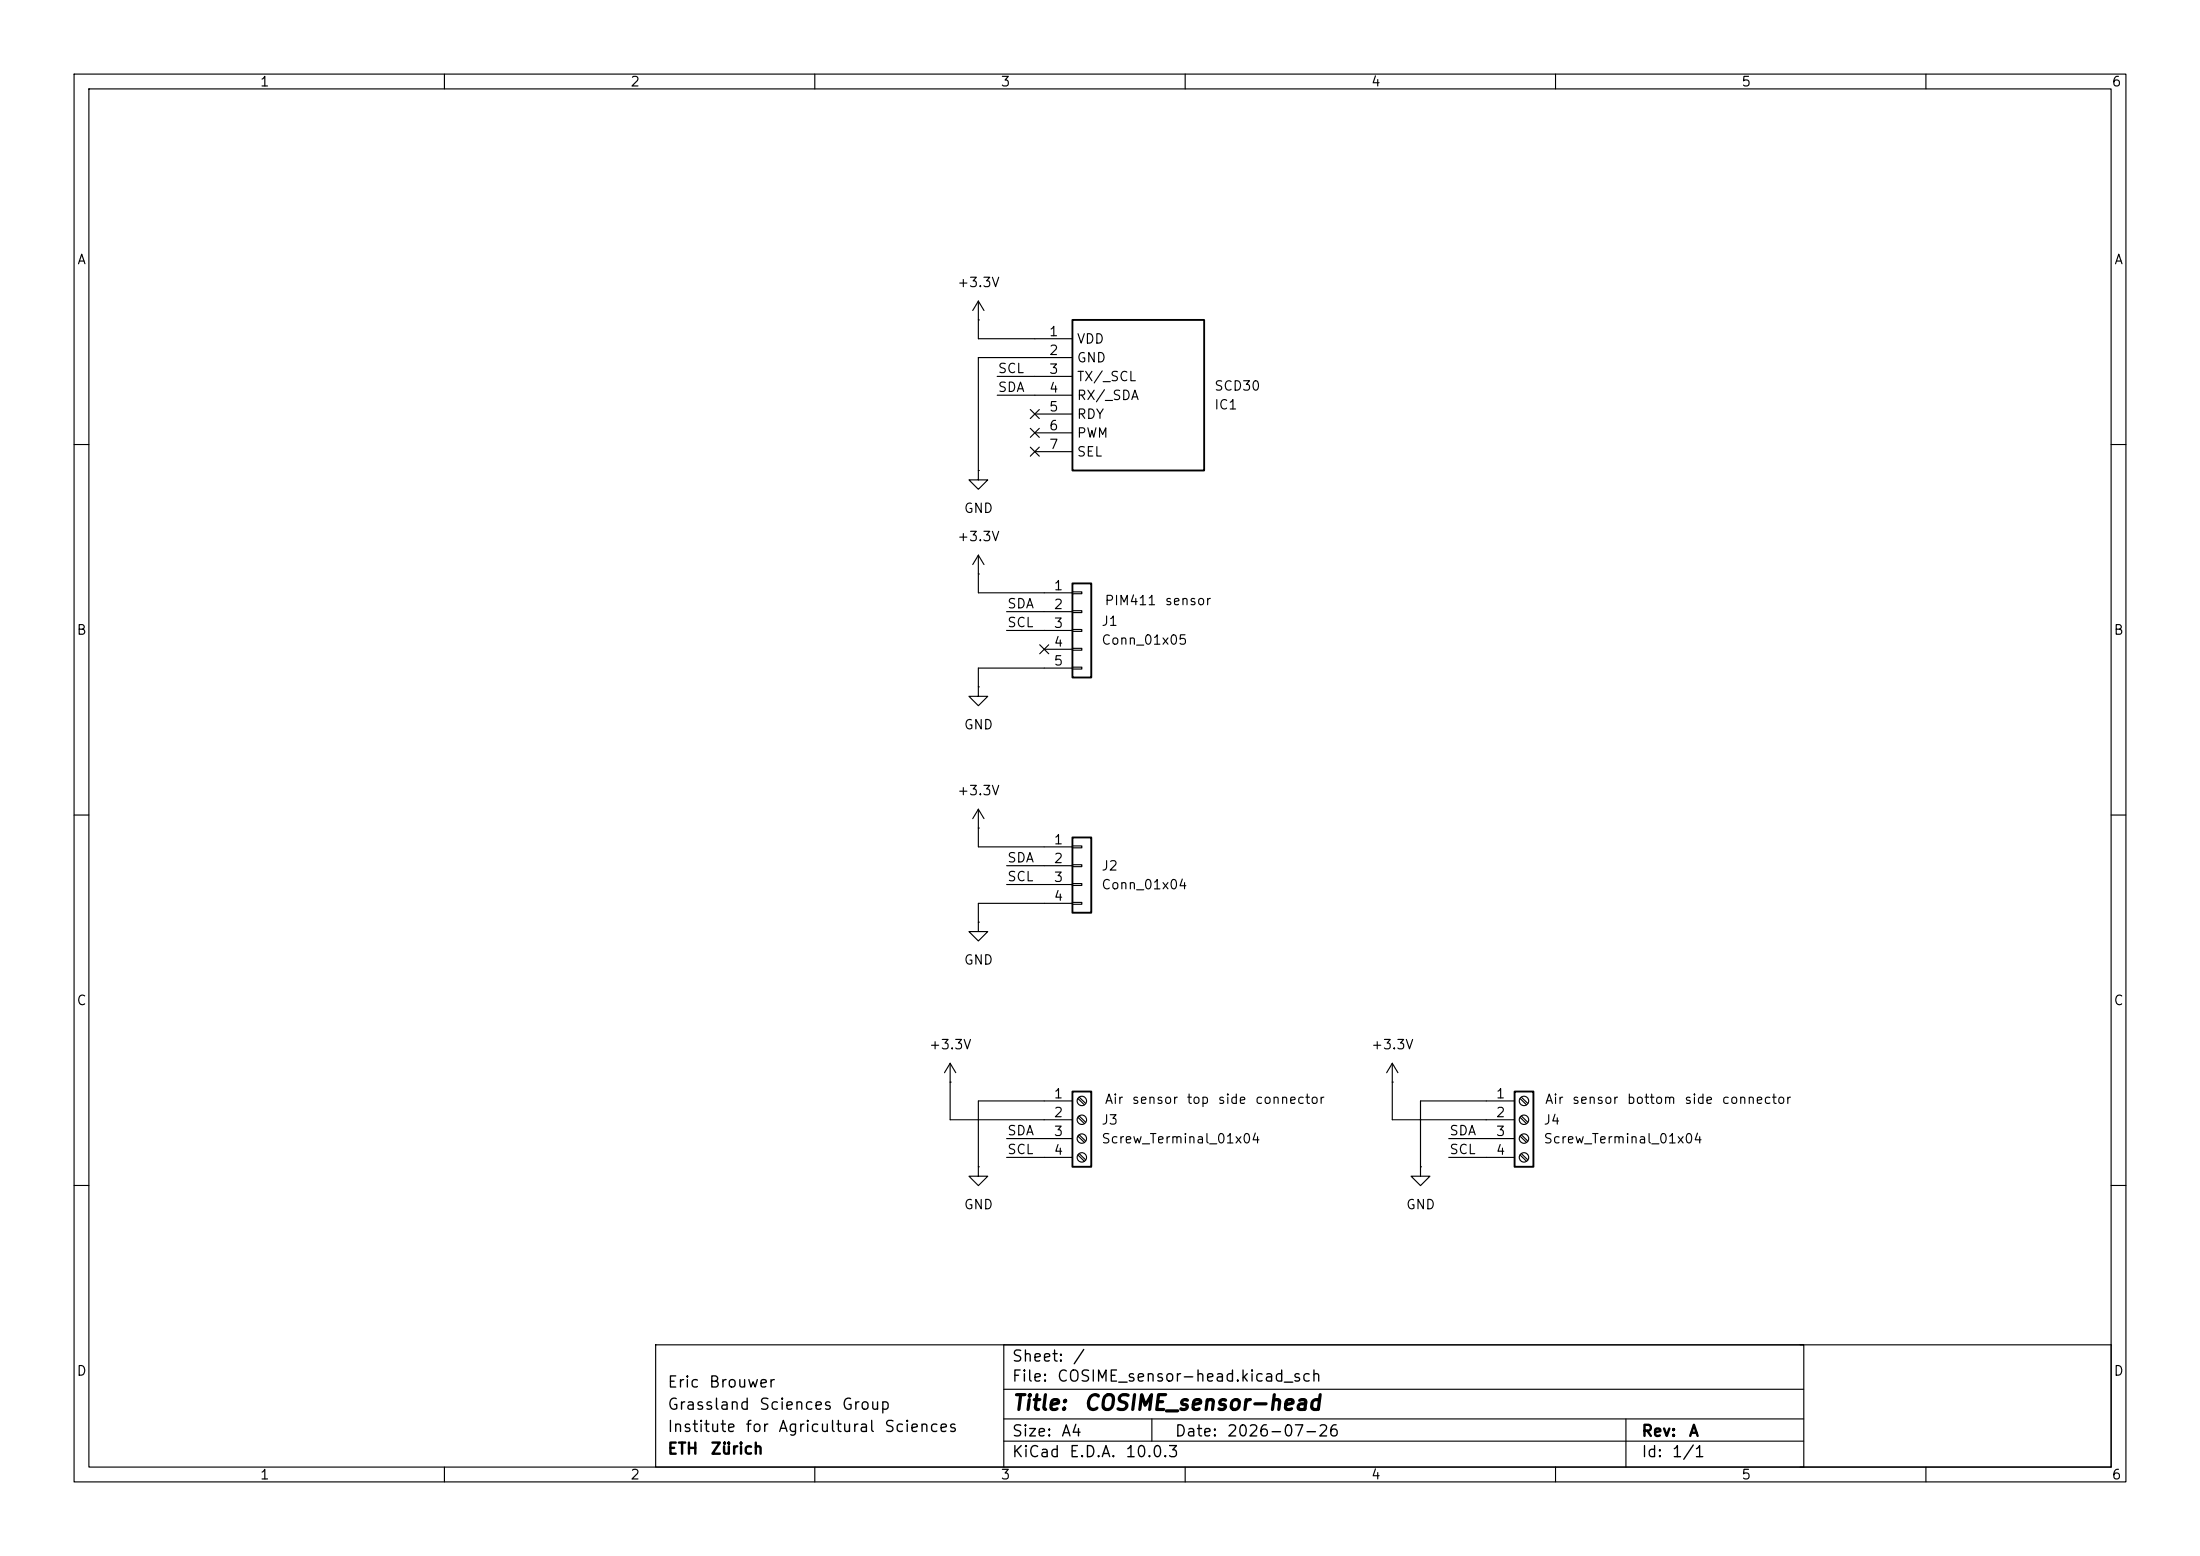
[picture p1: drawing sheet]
<svg xmlns="http://www.w3.org/2000/svg" width="297mm" height="210mm" viewBox="0 0 297 210" stroke-linecap="round" stroke-linejoin="round" font-family="sans-serif">
<g fill="none" stroke="#000" stroke-width=".15">
<path d="M10 10h277v190h-277zM12 12h273v186h-273zM60 10v2M110 10v2M160 10v2M210 10v2M260 10v2M132.1 43.2h.1M132.1 40.6v5.1h12.7M132.1 40.6l-.8 1.3M132.1 40.6l.7 1.3M134.6 50.8h10.2"/>
<path d="M134.6 53.3h10.2M139.1 57.8l1.2 1.2M139.1 55.3l1.2 1.2M139.7 55.9h5.1M139.7 58.4h5.1M140.3 57.8l-1.2 1.2M140.3 55.3l-1.2 1.2M144.8 48.3h-12.7v15.2M10 60h2M132.1 77.5h.1M132.1 63.5v1.3h1.2l-1.2 1.2-1.3-1.2h1.3M132.1 63.5h.1"/>
<path d="M132.1 74.9v5.1h12.7M132.1 74.9l-.8 1.3M132.1 74.9l.7 1.3M139.1 60.4l1.2 1.2M139.7 61h5.1M140.3 60.4l-1.2 1.2M144.8 79.9h1.2v.2h-1.2zM285 60h2M132.1 92.7v1.3h1.2l-1.2 1.3-1.3-1.3h1.3M132.1 92.7h.1M135.9 82.6h8.9M135.9 85.1h8.9"/>
<path d="M140.4 87l1.2 1.2M141 87.6h3.8M141.6 87l-1.2 1.2M144.8 82.4h1.2v.3h-1.2zM144.8 85h1.2v.2h-1.2zM144.8 87.5h1.2v.3h-1.2zM144.8 90h1.2v.3h-1.2zM144.8 90.2h-12.7v2.5M10 110h2M132.1 111.8h.1M132.1 109.2v5.1h12.7M132.1 109.2l-.8 1.3"/>
<path d="M132.1 109.2l.7 1.3M135.9 116.8h8.9M135.9 119.4h8.9M144.8 114.2h1.2v.2h-1.2zM144.8 116.7h1.2v.3h-1.2zM144.8 119.3h1.2v.2h-1.2zM285 110h2M132.1 124.5v1.2h1.2l-1.2 1.3-1.3-1.3h1.3M132.1 124.5h.1M144.8 121.8h1.2v.2h-1.2zM144.8 121.9h-12.7v2.6M128.3 146.1h.1"/>
<path d="M128.3 143.5l-.8 1.3M128.3 143.5l.7 1.3M128.3 143.5v7.6h16.5M132.1 157.5v1.3h1.2l-1.2 1.2-1.3-1.2h1.3M132.1 157.5h.1M135.9 153.7h8.9M135.9 156.2h8.9M144.8 148.6h-12.7v8.9M145.5 148.3l.9 .8M145.5 150.8l.9 .8M145.5 153.3l.9 .9M145.5 155.9l.9 .8"/>
<path d="M145.7 148.1l.9 .8M145.7 150.6l.9 .9M145.7 153.2l.9 .8M145.7 155.7l.9 .8M188 146.1h.1M188 143.5l-.8 1.3M188 143.5l.7 1.3M188 143.5v7.6h16.5M191.8 157.5v1.3h1.2l-1.2 1.2-1.3-1.2h1.3M191.8 157.5h.1M195.6 153.7h8.9M195.6 156.2h8.9"/>
<path d="M204.5 148.6h-12.7v8.9M205.2 148.3l.9 .8M205.2 150.8l.9 .8M205.2 153.3l.9 .9M205.2 155.9l.9 .8M205.4 148.1l.8 .8M205.4 150.6l.8 .9M205.4 153.2l.8 .8M205.4 155.7l.8 .8M10 160h2M285 160h2M60 198v2"/>
<path d="M88.5 181.5h155v16.5h-155zM110 198v2M135.5 194.5h108M135.5 191.5h108M135.5 187.5h108M135.5 198v-16.5h149.5v16.5h-42M155.5 191.5v3M160 198v2M210 198v2M219.5 191.5v6.5M260 198v2"/>
<circle cx="146" cy="153.7" r=".63"/>
<circle cx="146" cy="151.1" r=".63"/>
<circle cx="146" cy="156.2" r=".63"/>
<circle cx="146" cy="148.6" r=".63"/>
<circle cx="205.7" cy="153.7" r=".63"/>
<circle cx="205.7" cy="148.6" r=".63"/>
<circle cx="205.7" cy="151.1" r=".63"/>
<circle cx="205.7" cy="156.2" r=".63"/>
</g>
<path d="M144.8 43.2h17.8v20.3h-17.8zM144.8 78.7h2.5v12.7h-2.5zM144.8 113h2.5v10.2h-2.5zM144.8 147.3h2.5v10.2h-2.5zM204.5 147.3h2.5v10.2h-2.5z" fill="none" stroke="#000" stroke-width=".25"/>
<g font-size="2">
<text x="136.5" y="190.8">Title:</text>
<text x="146.2" y="190.8">COSIME_sensor-head</text>
</g>
<g font-size="1.5">
<text x="136.5" y="184.2">Sheet:</text>
<text x="144.7" y="184.2">/</text>
<text x="90" y="190.7">Grassland</text>
<text x="90" y="187.7">Eric</text>
<text x="95.6" y="187.7">Brouwer</text>
<text x="102.4" y="190.7">Sciences</text>
<text x="113.5" y="190.7">Group</text>
<text x="136.5" y="186.9">File:</text>
<text x="142.6" y="186.9">COSIME_sensor-head.kicad_sch</text>
<text x="90" y="196.7">ETH</text>
<text x="90" y="193.7">Institute</text>
<text x="95.8" y="196.7">Zürich</text>
<text x="100.5" y="193.7">for</text>
<text x="105" y="193.7">Agricultural</text>
<text x="119.3" y="193.7">Sciences</text>
<text x="136.5" y="197.1">KiCad</text>
<text x="136.5" y="194.3">Size:</text>
<text x="143.2" y="194.3">A4</text>
<text x="144.2" y="197.1">E.D.A.</text>
<text x="151.8" y="197.1">10.0.3</text>
<text x="158.5" y="194.3">Date:</text>
<text x="165.5" y="194.3">2026-07-26</text>
<text x="221.5" y="194.3">Rev:</text>
<text x="221.5" y="197.1">Id:</text>
<text x="225.6" y="197.1">1/1</text>
<text x="227.9" y="194.3">A</text>
</g>
<g font-size="1.3">
<text x="35" y="12">1</text>
<text x="85" y="12">2</text>
<text x="135" y="12">3</text>
<text x="185" y="12">4</text>
<text x="235" y="12">5</text>
<text x="285" y="12">6</text>
<text x="10.3" y="36">A</text>
<text x="285.3" y="36">A</text>
<text x="129.1" y="39.1">+3.3V</text>
<text x="141.5" y="45.7">1</text>
<text x="145.3" y="46.7">VDD</text>
<text x="134.6" y="53.2">SDA</text>
<text x="134.6" y="50.7">SCL</text>
<text x="141.5" y="48.2">2</text>
<text x="141.5" y="50.8">3</text>
<text x="141.5" y="53.3">4</text>
<text x="145.3" y="49.2">GND</text>
<text x="145.3" y="51.8">TX/_SCL</text>
<text x="163.8" y="53">SCD30</text>
<text x="141.5" y="55.9">5</text>
<text x="141.5" y="58.4">6</text>
<text x="145.3" y="54.3">RX/_SDA</text>
<text x="145.3" y="56.9">RDY</text>
<text x="145.3" y="59.4">PWM</text>
<text x="163.8" y="55.6">IC1</text>
<text x="141.5" y="60.9">7</text>
<text x="145.3" y="61.9">SEL</text>
<text x="130" y="69.6">GND</text>
<text x="129.1" y="73.4">+3.3V</text>
<text x="135.9" y="82.4">SDA</text>
<text x="142.2" y="80">1</text>
<text x="142.2" y="82.5">2</text>
<text x="149" y="82">PIM411</text>
<text x="157.2" y="82">sensor</text>
<text x="10.3" y="86">B</text>
<text x="135.9" y="85">SCL</text>
<text x="142.2" y="85.1">3</text>
<text x="142.2" y="87.6">4</text>
<text x="148.6" y="84.8">J1</text>
<text x="148.6" y="87.3">Conn_01x05</text>
<text x="285.3" y="86">B</text>
<text x="142.2" y="90.1">5</text>
<text x="130" y="98.8">GND</text>
<text x="129.1" y="107.7">+3.3V</text>
<text x="135.9" y="119.3">SCL</text>
<text x="135.9" y="116.7">SDA</text>
<text x="142.2" y="114.3">1</text>
<text x="142.2" y="116.8">2</text>
<text x="142.2" y="119.4">3</text>
<text x="148.6" y="117.8">J2</text>
<text x="142.2" y="121.9">4</text>
<text x="148.6" y="120.4">Conn_01x04</text>
<text x="130" y="130.5">GND</text>
<text x="10.3" y="136">C</text>
<text x="285.3" y="136">C</text>
<text x="125.3" y="141.9">+3.3V</text>
<text x="185" y="141.9">+3.3V</text>
<text x="142.2" y="148.6">1</text>
<text x="149.1" y="149.3">Air</text>
<text x="152.7" y="149.3">sensor</text>
<text x="160.1" y="149.3">top</text>
<text x="164.3" y="149.3">side</text>
<text x="169.3" y="149.3">connector</text>
<text x="201.9" y="148.6">1</text>
<text x="208.5" y="149.3">Air</text>
<text x="212.1" y="149.3">sensor</text>
<text x="219.5" y="149.3">bottom</text>
<text x="227.3" y="149.3">side</text>
<text x="232.3" y="149.3">connector</text>
<text x="135.9" y="153.5">SDA</text>
<text x="142.2" y="151.1">2</text>
<text x="142.2" y="153.6">3</text>
<text x="148.6" y="152.1">J3</text>
<text x="148.6" y="154.6">Screw_Terminal_01x04</text>
<text x="195.6" y="153.5">SDA</text>
<text x="201.9" y="151.1">2</text>
<text x="201.9" y="153.6">3</text>
<text x="208.3" y="152.1">J4</text>
<text x="208.3" y="154.6">Screw_Terminal_01x04</text>
<text x="135.9" y="156.1">SCL</text>
<text x="142.2" y="156.2">4</text>
<text x="195.6" y="156.1">SCL</text>
<text x="201.9" y="156.2">4</text>
<text x="130" y="163.5">GND</text>
<text x="189.7" y="163.5">GND</text>
<text x="10.3" y="186">D</text>
<text x="285.3" y="186">D</text>
<text x="35" y="200">1</text>
<text x="85" y="200">2</text>
<text x="135" y="200">3</text>
<text x="185" y="200">4</text>
<text x="235" y="200">5</text>
<text x="285" y="200">6</text>
</g>
</svg>
